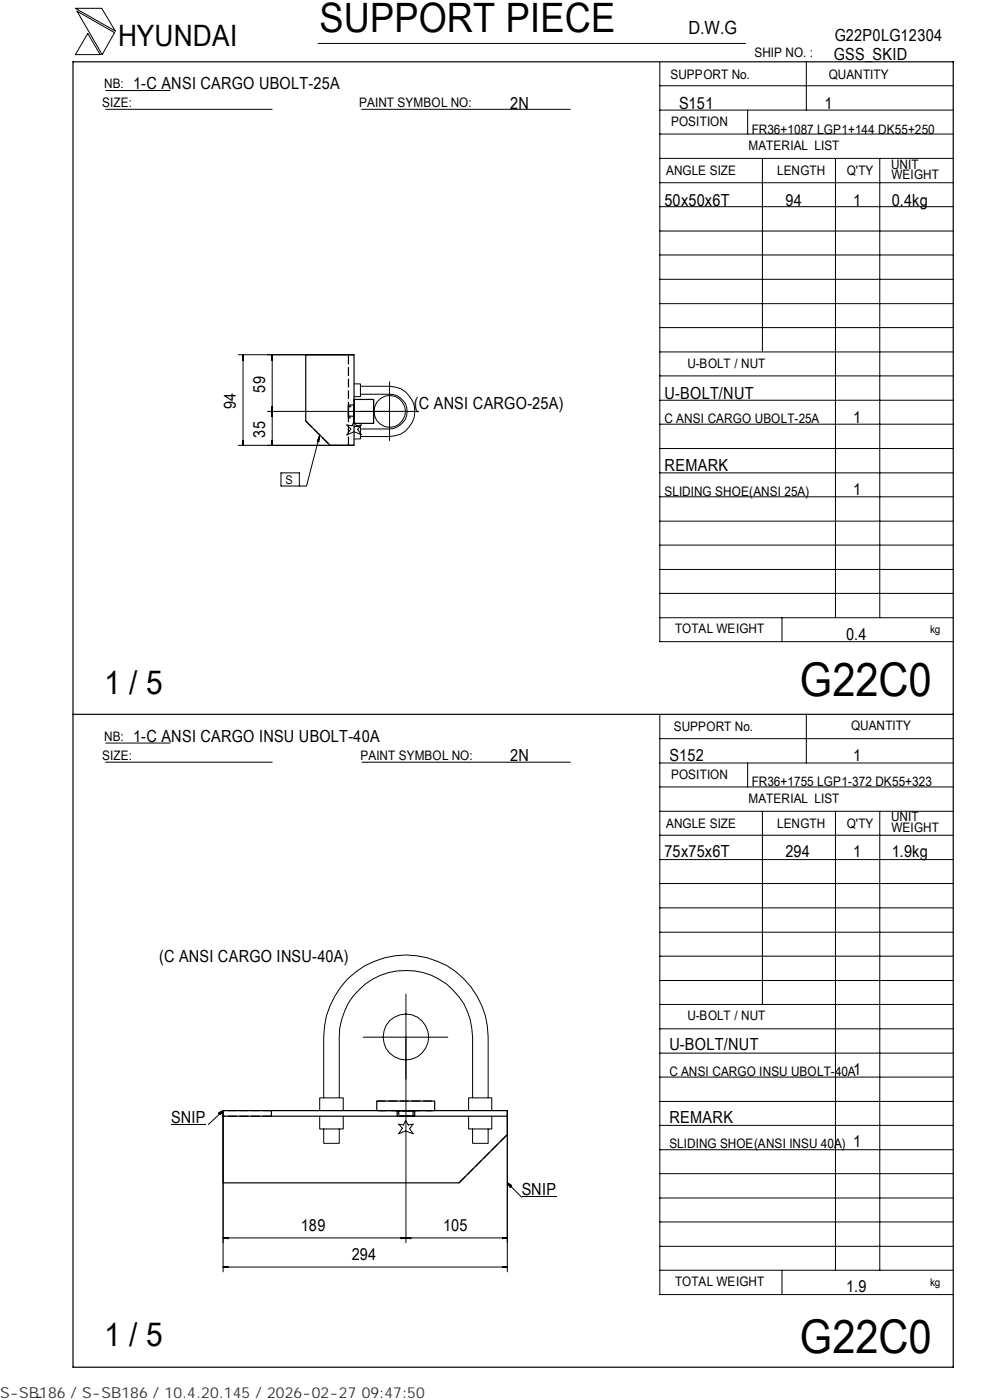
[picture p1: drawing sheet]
<svg xmlns="http://www.w3.org/2000/svg" width="210mm" height="297mm" viewBox="0 0 210 297" stroke-linecap="round" stroke-linejoin="round" font-family="sans-serif">
<g fill="none" stroke="#000" stroke-width=".21">
<path d="M16 1.8h5.6l2.9 4.8zM16.3 2.4l8 4.5-2.6 4.7zM18.6 7.1l2.6 4.5h-5.2zM22.4 19.2h13.7M67.5 9.2h90.6M139.9 18.2h62.3M139.9 13.2v122.9h62.3M171 13.1v10.3M22.4 23.2h35.3M76.7 23.2h44.3M139.9 38.8h62.3M139.9 33.6h62.3"/>
<path d="M139.9 28.4h62.3M139.9 23.4h62.3M158.6 23.4v5M161.7 33.6v41M177.2 33.7v97.4M186.6 33.7v97.4M139.9 59.3h62.3M139.9 54.1h62.3M139.9 49h62.3M139.9 43.8h62.3M50.5 75.3h24.6M51.5 76h.1"/>
<path d="M51.6 75.3v1.1h-.1zM51.6 75.3v19.2M57.6 76h.2M57.7 75.3v19.2M57.7 75.3l.1 1.1h-.2zM139.9 79.7h62.3M139.9 74.7h62.3M139.9 69.5h62.3M139.9 64.4h62.3M50.5 94.5h24.6M51.5 93.5h.1v1zM51.5 93.7h.1"/>
<path d="M56.7 87.3h32.1M57.6 93.5h.2l-.1 1zM57.6 86.3h.2l-.1 1zM57.6 93.7h.2M57.6 88h.2M57.6 86.6h.2M57.7 87.3l.1 1h-.2zM67.5 93.2l.2 .1M67.8 92.3l-2.8 10.8h-1.5M67.8 92.3l-.2 1.4-.3-.1zM73.6 90.2l1.1 .1 .4-.9 .5 .9 1-.1-.7 .9 .7 1.1-1.5-.6-1.5 .7 .8-1.3zM75.1 81.4h1.3v2.7h-1.3"/>
<path d="M75.1 90.5h1.3v2.6h-1.3M76.4 81.9h6.2a5.3 5.3 0 0 1 5.4 5.4 5.3 5.3 0 0 1-5.4 5.3h-6.2M76.4 83.6h6.2a3.7 3.7 0 0 1 3.7 3.7 3.7 3.7 0 0 1-3.7 3.7h-6.2M82.6 81v12.5M139.9 95.2h62.3M139.9 90h62.3M139.9 84.9h62.3M59.6 100.3h3.9v2.8h-3.9zM139.9 100.3h62.3M139.9 115.6h62.3M139.9 110.6h62.3M139.9 105.4h62.3"/>
<path d="M139.9 131.1h62.3M139.9 125.9h62.3M139.9 120.8h62.3M165.9 131.1v5M22.4 157.6h13.7M139.9 151.7v122.9h62.3M139.9 156.7h62.3M171 151.5v10.4M22.4 161.7h35.3M76.8 161.7h44.2M139.9 177.2h62.3M139.9 172.1h62.3"/>
<path d="M139.9 167h62.3M139.9 161.9h62.3M158.6 161.9v5.1M161.7 172.1v41M177.2 172.2v97.3M186.6 172.2v97.3M139.9 182.4h62.3M139.9 197.8h62.3M139.9 192.6h62.3M139.9 187.4h62.3M86.1 210.9v52.7M139.9 218.3h62.3"/>
<path d="M139.9 213.1h62.3M139.9 208h62.3M139.9 202.9h62.3M36.3 238.6h7.4M46.4 236.1l.9-.5-.6 .9zM47.3 235.6l-3.1 3M47.3 235.6v34.2M67.8 236.8v2.7h5v-2.7M67.8 235.6v-2.7h5v2.7M68.7 232.9v-12.9a17.4 17.4 0 0 1 17.4-17.4 17.4 17.4 0 0 1 17.4 17.4v12.9M68.7 239.5v3.1h3.3v-3.1M72 232.9v-12.9a14.1 14.1 0 0 1 14.1-14.1 14.1 14.1 0 0 1 14.1 14.1v12.9"/>
<path d="M77 220h18M84.6 238.5l1 .2 .4-1 .6 1 1-.2-.7 .9 .7 1.1-1.6-.6-1.4 .6 .7-1.2zM99.4 236.8v2.7h4.9v-2.7M99.4 235.6v-2.7h4.9v2.7M100.2 239.5v3.1h3.3v-3.1M107.6 235.6v34.2M139.9 238.7h62.3M139.9 233.7h62.3M139.9 228.5h62.3M139.9 223.4h62.3M107.6 250.9l.9 .6-.3 .4zM107.6 250.9l3 3.1"/>
<path d="M110.7 253.9h7.3M139.9 259.2h62.3M139.9 254.2h62.3M139.9 249h62.3M139.9 243.9h62.3M47.3 262.6l1-.1v.3zM47.3 262.6h60.3M47.3 268.8l1-.1v.2zM47.3 268.8h60.3M48 262.5v.2M48 268.7v.2M85.1 262.5l1 .1-1 .2z"/>
<path d="M85.4 262.5v.2M86.1 262.6l1-.1v.3zM86.8 262.5v.2M106.6 262.5l1 .1-1 .2zM106.6 268.7l1 .1-1 .1zM106.9 262.5v.2M106.9 268.7v.2M139.9 269.5h62.3M139.9 264.4h62.3M165.9 269.5v5.1M8.8 296.4l-1 .1"/>
<circle cx="82.6" cy="87.3" r="3.4"/>
<circle cx="86.1" cy="220" r="4.8"/>
</g>
<path d="M15.5 13.1h186.7v277h-186.7zM64.8 75.3h10.3v19.2h-5.1l-5.2-5.2zM75.1 84.7h4.1v5.1h-4.1M15.5 151.5h186.7M47.3 236.8v14.1h50.1l10.2-10.2v-3.9M47.3 235.6h10.3v1.2h-10.3zM57.6 235.6h50v1.2h-50M79.9 235.6v-2h12.3v2" fill="none" stroke="#000" stroke-width=".25"/>
<path d="M73.9 88.3v-2M75.1 86.3v2" fill="none" stroke="#000" stroke-width=".25" stroke-dasharray="1.1 .3" stroke-linecap="butt"/>
<g fill="none" stroke="#000" stroke-width=".25" stroke-dasharray="1.9 .6" stroke-linecap="butt">
<path d="M64.8 89.3l5.2 5.2M73.9 87.3v1.3h1.2v-2.7h-1.2v1.4M73.9 94.5v-19.2M75.1 84.7v5.1v-5.1M75.1 87.8v.5h-1.2v-2h1.2v1.5M79.2 84.7v5.1M57.6 235.6h-10.3v1.2M57.6 236.8h-10.3M79.9 233.6h12.3M79.9 235.6h12.3h-12.3M84.2 235.6h3.8M87.2 235.6h.4v1.2h-3v-1.2h2.6"/>
<path d="M87.8 235.6h.2v1.2h-3.8v-1.2h3.6M88 236.8h-3.8M97.4 250.9l10.2-10.2"/>
</g>
<path d="M73.9 88.6v-2.7M75.1 85.9v2.7" fill="none" stroke="#000" stroke-width=".25" stroke-dasharray="1.5 .5" stroke-linecap="butt"/>
<path d="M84.6 235.6h3M87.6 236.8h-3" fill="none" stroke="#000" stroke-width=".25" stroke-dasharray="1.7 .5" stroke-linecap="butt"/>
<path d="M46.4 235.7h.9v.8h-.9zM107.7 251h.8v.9h-.8z" fill="#000"/>
<g font-size="9.9">
<text x="169.7" y="147.6">G22C0</text>
<text x="169.7" y="286.9">G22C0</text>
</g>
<text font-size="8.6" x="67.7" y="6.9">SUPPORT PIECE</text>
<g font-size="7">
<text x="22.1" y="147.2">1 / 5</text>
<text x="22.1" y="285.6">1 / 5</text>
</g>
<text font-size="6.3" x="25.1" y="9.8">HYUNDAI</text>
<text font-size="3.9" x="146" y="7.3">D.W.G</text>
<g font-size="3.5">
<text x="177" y="8.7">G22P0LG12304</text>
<text x="176.9" y="12.8">GSS_SKID</text>
<text x="28.3" y="19">1-C ANSI CARGO UBOLT-25A</text>
<text x="108.2" y="23.1">2N</text>
<text x="144" y="23.1">S151</text>
<text x="174.8" y="23.1">1</text>
<text x="141" y="43.6">50x50x6T</text>
<text x="166.6" y="43.6">94</text>
<text x="180.9" y="43.6">1</text>
<text x="189.1" y="43.6">0.4kg</text>
<text x="56.2" y="83.3" transform="rotate(-90 56.2 83.3)">59</text>
<text x="50" y="86.9" transform="rotate(-90 50 86.9)">94</text>
<text x="87.8" y="86.8">(C ANSI CARGO-25A)</text>
<text x="141" y="84.6">U-BOLT/NUT</text>
<text x="180.9" y="89.7">1</text>
<text x="56.2" y="92.9" transform="rotate(-90 56.2 92.9)">35</text>
<text x="141" y="99.9">REMARK</text>
<text x="180.9" y="105.1">1</text>
<text x="179.5" y="135.8">0.4</text>
<text x="28.3" y="157.3">1-C ANSI CARGO INSU UBOLT-40A</text>
<text x="108.2" y="161.4">2N</text>
<text x="142" y="161.4">S152</text>
<text x="180.9" y="161.4">1</text>
<text x="141" y="181.9">75x75x6T</text>
<text x="166.6" y="181.9">294</text>
<text x="180.9" y="181.9">1</text>
<text x="189.1" y="181.9">1.9kg</text>
<text x="33.8" y="204.1">(C ANSI CARGO INSU-40A)</text>
<text x="142" y="222.8">U-BOLT/NUT</text>
<text x="180.9" y="228">1</text>
<text x="36.3" y="238.2">SNIP</text>
<text x="142" y="238.3">REMARK</text>
<text x="180.9" y="243.3">1</text>
<text x="110.7" y="253.5">SNIP</text>
<text x="63.8" y="261.2">189</text>
<text x="94" y="261.2">105</text>
<text x="74.6" y="267.3">294</text>
<text x="179.5" y="274.1">1.9</text>
</g>
<text font-size="3.2" fill="#323232" x="0" y="296.6">S-SB186 / S-SB186 / 10.4.20.145 / 2026-02-27 09:47:50</text>
<g font-size="2.8">
<text x="142.2" y="16.8">SUPPORT No.</text>
<text x="160" y="12.2">SHIP NO. :</text>
<text x="175.8" y="16.7">QUANTITY</text>
<text x="21.7" y="22.8">SIZE:</text>
<text x="22.1" y="18.7">NB:</text>
<text x="76.2" y="22.8">PAINT SYMBOL NO:</text>
<text x="142.3" y="26.8">POSITION</text>
<text x="159.4" y="28.4">FR36+1087 LGP1+144 DK55+250</text>
<text x="158.8" y="31.7">MATERIAL LIST</text>
<text x="189" y="35.8">UNIT</text>
<text x="141.3" y="37.2">ANGLE SIZE</text>
<text x="164.8" y="37.1">LENGTH</text>
<text x="179.6" y="37.1">Q'TY</text>
<text x="189.1" y="38">WEIGHT</text>
<text x="145.8" y="78">U-BOLT / NUT</text>
<text x="141" y="89.8">C ANSI CARGO UBOLT-25A</text>
<text x="141" y="105.2">SLIDING SHOE(ANSI 25A)</text>
<text x="143.2" y="134.4">TOTAL WEIGHT</text>
<text x="142.9" y="155">SUPPORT No.</text>
<text x="180.5" y="154.9">QUANTITY</text>
<text x="21.7" y="161.3">SIZE:</text>
<text x="22.1" y="157.1">NB:</text>
<text x="76.5" y="161.2">PAINT SYMBOL NO:</text>
<text x="142.3" y="165.3">POSITION</text>
<text x="159.4" y="166.7">FR36+1755 LGP1-372 DK55+323</text>
<text x="158.8" y="170.3">MATERIAL LIST</text>
<text x="141.3" y="175.7">ANGLE SIZE</text>
<text x="164.8" y="175.6">LENGTH</text>
<text x="179.6" y="175.6">Q'TY</text>
<text x="189" y="174.2">UNIT</text>
<text x="189.1" y="176.5">WEIGHT</text>
<text x="145.8" y="216.5">U-BOLT / NUT</text>
<text x="142" y="228.2">C ANSI CARGO INSU UBOLT-40A</text>
<text x="142" y="243.5">SLIDING SHOE(ANSI INSU 40A)</text>
<text x="143.2" y="272.9">TOTAL WEIGHT</text>
</g>
<text font-size="2.5" x="60.5" y="102.7">S</text>
<g font-size="2.3">
<text x="197.3" y="134.3">kg</text>
<text x="197.3" y="272.8">kg</text>
</g>
</svg>
